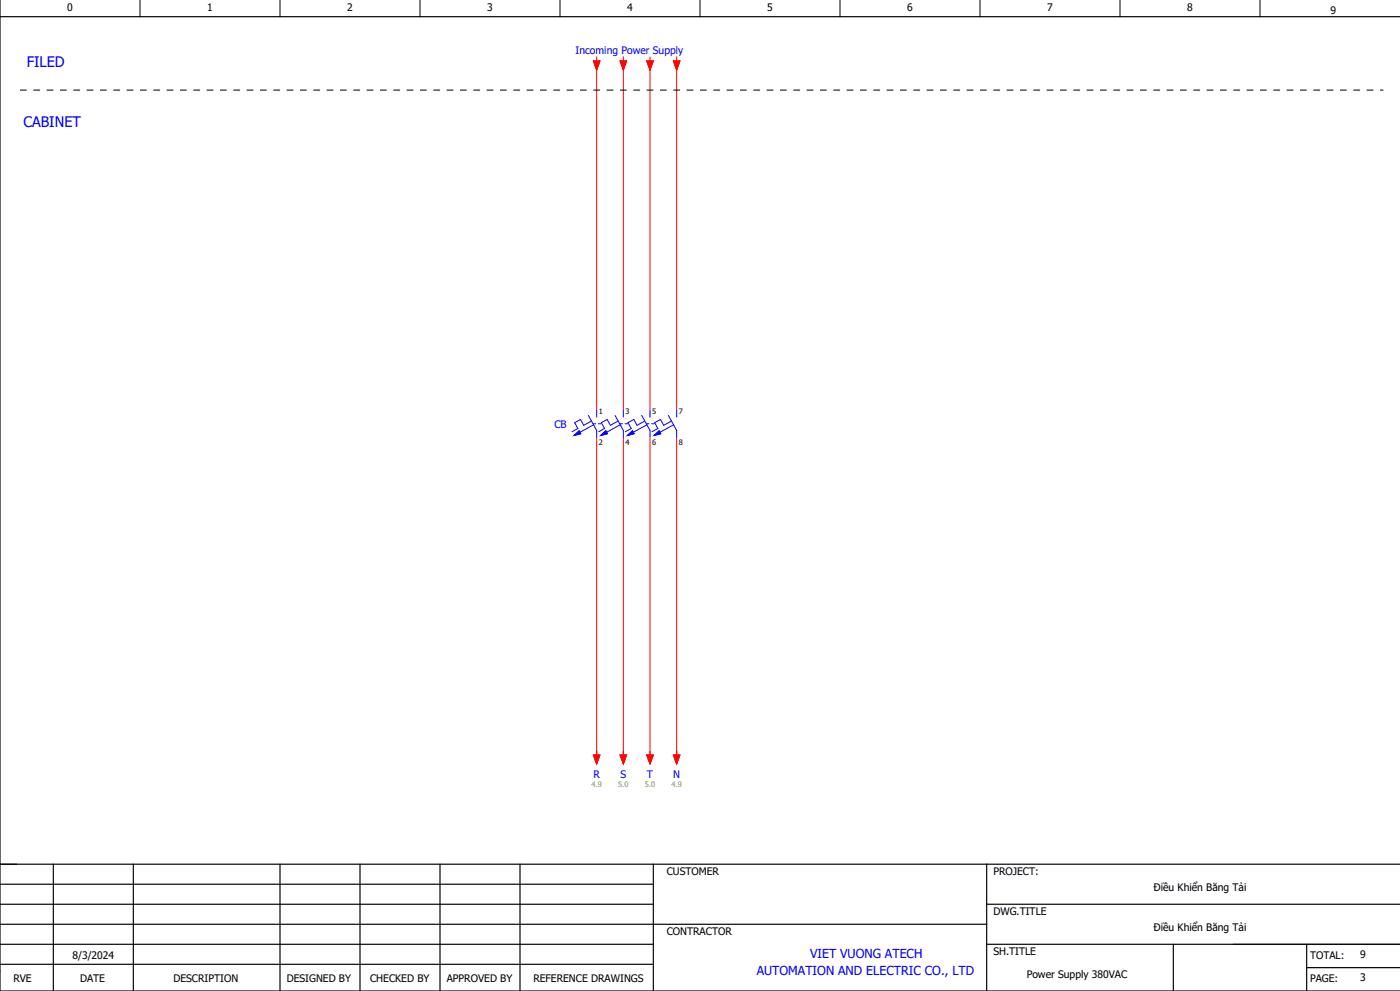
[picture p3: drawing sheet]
<svg xmlns="http://www.w3.org/2000/svg" width="420mm" height="297mm" viewBox="0 0 420 297" stroke-linecap="round" stroke-linejoin="round" font-family="sans-serif">
<path d="M42 0v5M84 0v5M126 0v5M168 0v5M210 0v5M252 0v5M294 0v5M336 0v5M378 0v5M370 283h50" fill="none" stroke="#000" stroke-width=".3"/>
<g fill="none" stroke="#000" stroke-width=".35">
<path d="M0 0v297h420M0 5h420M0 259h420M16 259v38M40 259v38M84 259v38M108 259v38M132 259v38M156 259v38M196 259v38M296 259v38M0 271h196"/>
<path d="M0 277h296M0 265h196M296 271h124M0 283h196M0 289h196M296 283h124M352 283v14M392 290h28M392 283v14"/>
</g>
<g fill="none" stroke="#f00" stroke-width=".3">
<path d="M178 18.2h2l-1 2.8zM179 17v1.2M186 18.2h2l-1 2.8zM187 17v1.2M194 18.2h2l-1 2.8zM195 17v1.2M202 18.2h2l-1 2.8zM203 17v1.2M179 20v103M187 20v103M195 20v103M203 20v103"/>
<path d="M179 131v96M187 131v96M195 131v96M203 131v96M178 226.3h2l-1 2.7zM186 226.3h2l-1 2.7zM194 226.3h2l-1 2.7zM202 226.3h2l-1 2.7z"/>
</g>
<path d="M6 27h409" fill="none" stroke="#000" stroke-width=".3" stroke-dasharray="2 2" stroke-linecap="butt"/>
<g fill="#00f" stroke="#00f" stroke-width=".3">
<path d="M196.2 130.5l1.5-1.4 .5 .9z"/>
<path d="M180.2 130.5l1.5-1.4 .5 .9z"/>
<path d="M188.2 130.5l1.5-1.4 .5 .9z"/>
<path d="M172.2 130.5l1.5-1.4 .5 .9z"/>
</g>
<g fill="none" stroke="#00f" stroke-width=".3">
<path d="M172.2 130.5l1.5-1.4 .5 .9zM176.5 124.5l2.5 4.5v2M177.4 126.2l-2.3 1.3-1-1.8-1.7 1 1 1.7-1.8 1M178 127h.8M178.1 127.3l-4.1 2.2M179 123v2M179.5 127h.8M180.2 130.5l1.5-1.4 .5 .9zM184.5 124.5l2.5 4.5v2M185.4 126.2l-2.3 1.3-1-1.8-1.7 1 1 1.7-1.8 1M186 127h.7M186.1 127.3l-4.1 2.2"/>
<path d="M187 123v2M187.5 127h.7M188.2 130.5l1.5-1.4 .5 .9zM192.5 124.5l2.5 4.5v2M193.4 126.2l-2.3 1.3-1-1.8-1.7 1 1 1.7-1.8 1M194 127h.7M194.1 127.3l-4.1 2.2M195 123v2M195.5 127h.7M196.2 130.5l1.5-1.4 .5 .9zM200.5 124.5l2.5 4.5v2M201.4 126.2l-2.3 1.3-1-1.8-1.7 1 1 1.7-1.8 1"/>
<path d="M202.1 127.3l-4.1 2.2M203 123v2"/>
</g>
<g fill="#f00" stroke="#f00" stroke-width=".3">
<path d="M186 18.2h2l-1 2.8z"/>
<path d="M178 18.2h2l-1 2.8z"/>
<path d="M194 18.2h2l-1 2.8z"/>
<path d="M202 18.2h2l-1 2.8z"/>
<path d="M178 226.3h2l-1 2.7z"/>
<path d="M186 226.3h2l-1 2.7z"/>
<path d="M194 226.3h2l-1 2.7z"/>
<path d="M202 226.3h2l-1 2.7z"/>
</g>
<g font-size="4.3" fill="#00f">
<text x="8" y="20.1">FILED</text>
<text x="7" y="38.1">CABINET</text>
</g>
<g font-size="3.7" fill="#00f">
<text x="243" y="287.2">VIET VUONG ATECH</text>
<text x="227" y="292.2">AUTOMATION AND ELECTRIC CO., LTD</text>
</g>
<g font-size="3.1">
<text x="20.2" y="3.4">0</text>
<text x="62.2" y="3.4">1</text>
<text x="104.2" y="3.4">2</text>
<text x="146.2" y="3.4">3</text>
<text x="188.2" y="3.4">4</text>
<text x="230.2" y="3.4">5</text>
<text x="272.2" y="3.4">6</text>
<text x="314.2" y="3.4">7</text>
<text x="356.2" y="3.4">8</text>
<text x="399.2" y="4.1">9</text>
<text x="200" y="262.4">CUSTOMER</text>
<text x="298" y="262.4">PROJECT:</text>
<text x="346.1" y="267">Điều Khiển Băng Tải</text>
<text x="298" y="274.4">DWG.TITLE</text>
<text x="200" y="280.4">CONTRACTOR</text>
<text x="346.1" y="279">Điều Khiển Băng Tải</text>
<text x="21.7" y="287.5">8/3/2024</text>
<text x="298" y="286.4">SH.TITLE</text>
<text x="393" y="287.4">TOTAL:</text>
<text x="408" y="287.3">9</text>
<text x="308" y="293">Power Supply 380VAC</text>
<text x="4" y="294.4">RVE</text>
<text x="24" y="294.4">DATE</text>
<text x="52" y="294.4">DESCRIPTION</text>
<text x="86" y="294.4">DESIGNED BY</text>
<text x="111" y="294.4">CHECKED BY</text>
<text x="134" y="294.4">APPROVED BY</text>
<text x="160" y="294.4">REFERENCE DRAWINGS</text>
<text x="393" y="294.4">PAGE:</text>
<text x="408" y="294">3</text>
</g>
<g font-size="3.1" fill="#00f">
<text x="172.7" y="16.1">Incoming Power Supply</text>
<text x="166.3" y="128.2">CB</text>
<text x="178" y="233.1">R</text>
<text x="186.1" y="233.1">S</text>
<text x="194.1" y="233.1">T</text>
<text x="202" y="233.1">N</text>
</g>
<g font-size="2.2">
<text x="179.6" y="123.9">1</text>
<text x="187.6" y="123.9">3</text>
<text x="195.6" y="123.9">5</text>
<text x="203.6" y="123.9">7</text>
<text x="179.6" y="133.2">2</text>
<text x="187.6" y="133.2">4</text>
<text x="195.6" y="133.2">6</text>
<text x="203.6" y="133.2">8</text>
</g>
<g font-size="2.2" fill="#7ca552">
<text x="177.4" y="236">4.9</text>
<text x="185.4" y="236">5.0</text>
<text x="193.4" y="236">5.0</text>
<text x="201.4" y="236">4.9</text>
</g>
</svg>
